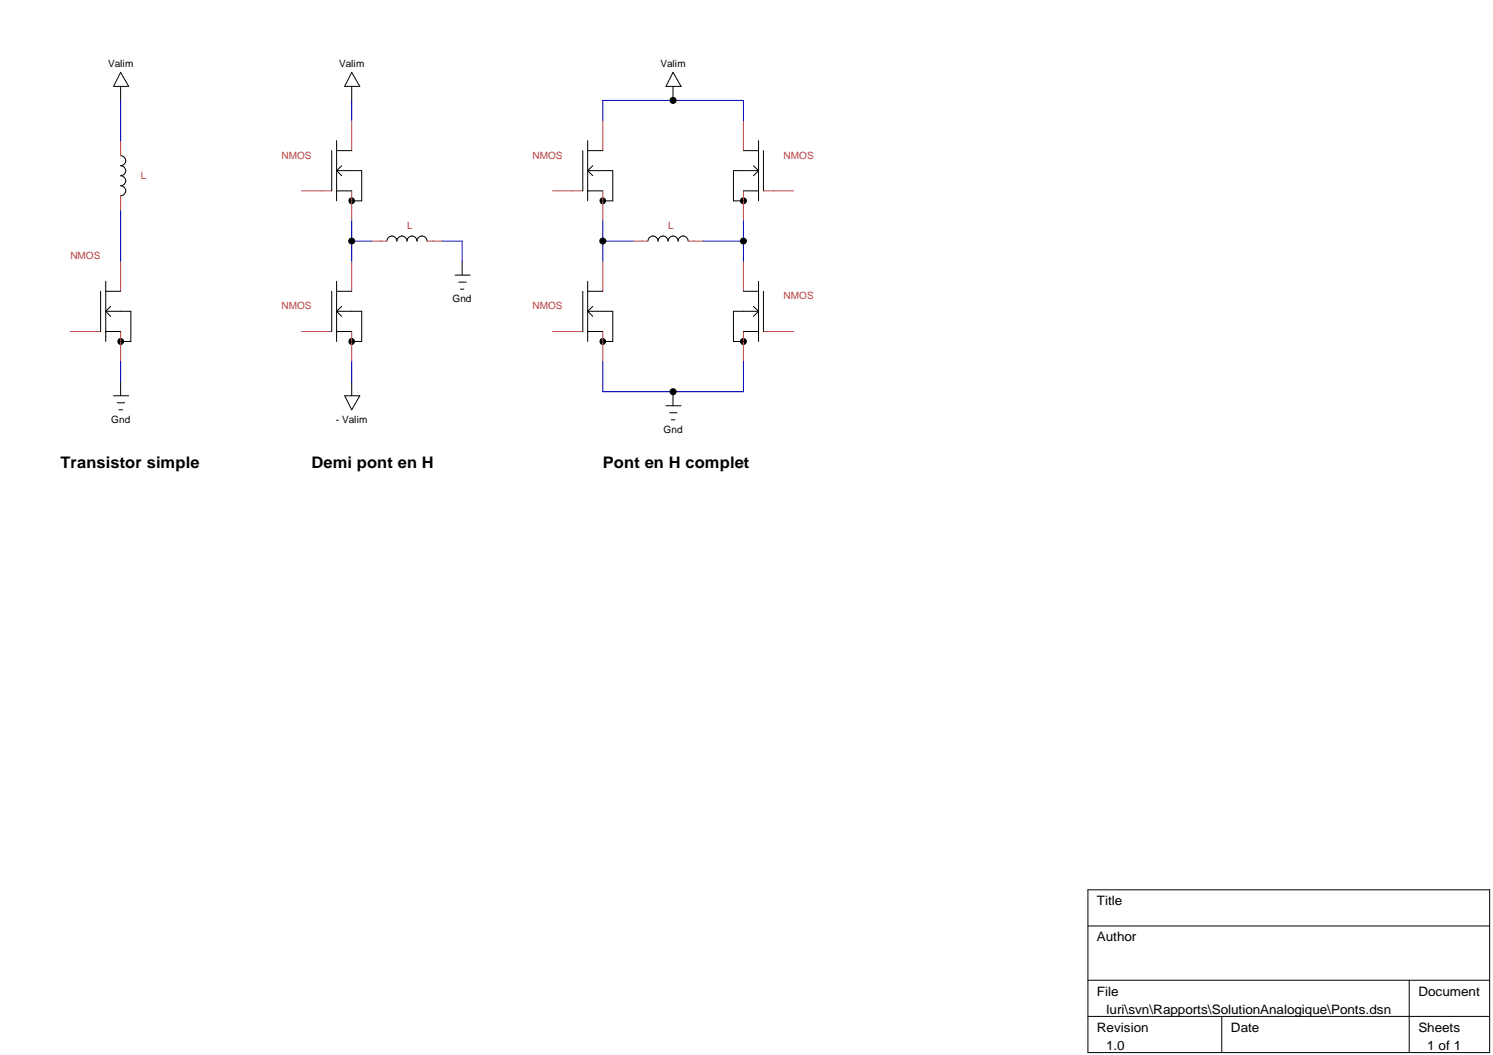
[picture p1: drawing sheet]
<svg xmlns="http://www.w3.org/2000/svg" width="297mm" height="210mm" viewBox="0 0 297 210" stroke-linecap="round" stroke-linejoin="round" font-family="sans-serif">
<g fill="#000">
<circle cx="133.9" cy="20" r=".61"/>
<circle cx="70" cy="39.9" r=".56"/>
<circle cx="119.9" cy="39.9" r=".56"/>
<circle cx="147.9" cy="40" r=".59"/>
<circle cx="70" cy="48" r=".59"/>
<circle cx="119.9" cy="48" r=".59"/>
<circle cx="147.9" cy="48" r=".59"/>
<circle cx="24" cy="67.9" r=".59"/>
<circle cx="70" cy="67.9" r=".56"/>
<circle cx="119.9" cy="67.9" r=".56"/>
<circle cx="133.9" cy="77.9" r=".61"/>
<circle cx="147.9" cy="67.9" r=".59"/>
</g>
<g fill="none" stroke="#000" stroke-width=".2">
<path d="M24 14.4l1.6 2.8h-3zM24 17.2v2.8M70 14.4l1.6 2.8h-3zM70 17.2v2.8M133.9 14.4l1.6 2.8h-3zM133.9 17.2v2.8M24 31h.3a1.01 1.01 0 0 1 .7 1.1 1.01 1.01 0 0 1-1 .9 1 1 0 0 1 1 1 1 1 0 0 1-1 1 1 1 0 0 1 1 1 1 1 0 0 1-1 1 1.01 1.01 0 0 1 1 .8 1.01 1.01 0 0 1-.7 1.1h-.3M66 30v8M67 38h.1M67 34h5v6h-2M67 34l1 1M67 28v12"/>
<path d="M67 30h3M67 38h3M68 33l-1 1M115.9 30v8M116.9 38h.1M116.9 34h5v6h-2M116.9 30h3M116.9 38h3M116.9 34l1 1M116.9 28v12M117.9 33l-1 1M147.9 30h3"/>
<path d="M147.9 38h3M149.9 33l1 1M150.9 38h.1M150.9 34h-5v6h2M150.9 34l-1 1M150.9 28v12M151.9 30v8M20 58v8M21 58h3M21 56v11.9M66 58v8M67 56v11.9"/>
<path d="M67 58h3M77 48a1.01 1.01 0 0 1 .9-1 1.01 1.01 0 0 1 1 .8v.2a1.02 1.02 0 0 1 1.1-1.1 1.02 1.02 0 0 1 1 1.1 .98 .98 0 0 1 .5-.9 .98 .98 0 0 1 1 .1l.3 .3 .2 .5a1 1 0 0 1 1-1.1 1 1 0 0 1 1 1.1M90.5 54.7h3.1M91.3 56.1h1.4M91.6 57.5h.7M91.9 51.9v2.8M115.9 58v8M116.9 58h3M116.9 56v11.9M128.9 48a1.02 1.02 0 0 1 1-1.1 1.02 1.02 0 0 1 1 1.1 .98 .98 0 0 1 .6-.9 .98 .98 0 0 1 1 .1l.3 .3 .1 .5a1 1 0 0 1 1-1.1 1 1 0 0 1 1 1.1 1 1 0 0 1 1-1.1 1 1 0 0 1 1 1.1M147.9 58h3M150.9 56v11.9"/>
<path d="M151.9 58v8M21 66h.1M21 61.9h5v6h-2M21 66h3M21 61.9l1 1M22 61l-1 .9M22.6 78.7h3M24 75.9v2.8M67 66h.1M67 61.9h5v6h-2M67 61.9l1 1M67 66h3"/>
<path d="M68 61l-1 .9M68.6 78.7h3l-1.6 2.8zM70 75.9v2.8M116.9 66h.1M116.9 61.9h5v6h-2M116.9 66h3M116.9 61.9l1 1M117.9 61l-1 .9M133.9 77.9v2.8M147.9 66h3M149.9 61l1 .9M150.9 66h.1"/>
<path d="M150.9 61.9h-5v6h2M150.9 61.9l-1 1M23.3 80.1h1.5M23.7 81.5h.7M132.5 80.7h3M133.2 82.1h1.5M133.6 83.5h.7M216.4 177h80v32.4h-80zM216.4 184.2h80M216.4 195h80M280.4 195v14.4M216.4 202.2h80"/>
<path d="M243.1 202.2v7.2"/>
<circle cx="133.9" cy="20" r=".61"/>
<circle cx="70" cy="39.9" r=".56"/>
<circle cx="119.9" cy="39.9" r=".56"/>
<circle cx="147.9" cy="40" r=".59"/>
<circle cx="70" cy="48" r=".59"/>
<circle cx="119.9" cy="48" r=".59"/>
<circle cx="147.9" cy="48" r=".59"/>
<circle cx="24" cy="67.9" r=".59"/>
<circle cx="70" cy="67.9" r=".56"/>
<circle cx="119.9" cy="67.9" r=".56"/>
<circle cx="133.9" cy="77.9" r=".61"/>
<circle cx="147.9" cy="67.9" r=".59"/>
</g>
<g fill="none" stroke="#c04040" stroke-width=".2">
<path d="M24 28v3M24 38.9v3.1M60 38h6M70 24v6M70 38v5.9M109.9 38h6M119.9 24v6M119.9 38v5.9M147.9 24v6M147.9 38v5.9M151.9 38h6M24 51.9v6.1"/>
<path d="M70 51.9v6.1M74 48h3M85 48h3M119.9 51.9v6.1M125.9 48h3M136.9 48h3M147.9 51.9v6.1M14 66h6M24 66v5.9M60 66h6M70 66v5.9M109.9 66h6"/>
<path d="M119.9 66v5.9M147.9 66v5.9M151.9 66h6"/>
</g>
<g fill="none" stroke="#00f" stroke-width=".2">
<path d="M24 20v8M70 20v4M119.9 24v-4h28v4M24 42v9.9M70 43.9v8M70 48h4M88 48h3.9v3.9M119.9 48h6M119.9 43.9v8M139.9 48h8M147.9 43.9v8M24 71.9v4"/>
<path d="M70 71.9v4M119.9 71.9v6h28v-6"/>
</g>
<g font-size="3.2">
<text x="12" y="93.1">Transistor simple</text>
<text x="62" y="93.1">Demi pont en H</text>
<text x="119.9" y="93.1">Pont en H complet</text>
</g>
<g font-size="2.6">
<text x="218.2" y="180.1">Title</text>
<text x="218.2" y="187.3">Author</text>
<text x="200.4" y="201.7">D:\INSA\Projet pluri\svn\Rapports\SolutionAnalogique\Ponts.dsn</text>
<text x="218.2" y="198.1">File</text>
<text x="282.2" y="198.1">Document</text>
<text x="218.2" y="205.3">Revision</text>
<text x="220" y="208.9">1.0</text>
<text x="244.9" y="205.3">Date</text>
<text x="282.2" y="205.3">Sheets</text>
<text x="284" y="208.9">1 of 1</text>
</g>
<g font-size="2">
<text x="21.5" y="13.4">Valim</text>
<text x="67.5" y="13.4">Valim</text>
<text x="131.4" y="13.4">Valim</text>
<text x="90" y="60.1">Gnd</text>
<text x="22.1" y="84.1">Gnd</text>
<text x="66.8" y="84.1">- Valim</text>
<text x="132" y="86.1">Gnd</text>
</g>
<g font-size="2" fill="#c04040">
<text x="28" y="35.6">L</text>
<text x="56" y="31.5">NMOS</text>
<text x="106" y="31.5">NMOS</text>
<text x="155.9" y="31.5">NMOS</text>
<text x="81" y="45.6">L</text>
<text x="132.9" y="45.6">L</text>
<text x="14" y="51.5">NMOS</text>
<text x="155.9" y="59.5">NMOS</text>
<text x="56" y="61.5">NMOS</text>
<text x="106" y="61.5">NMOS</text>
</g>
</svg>
